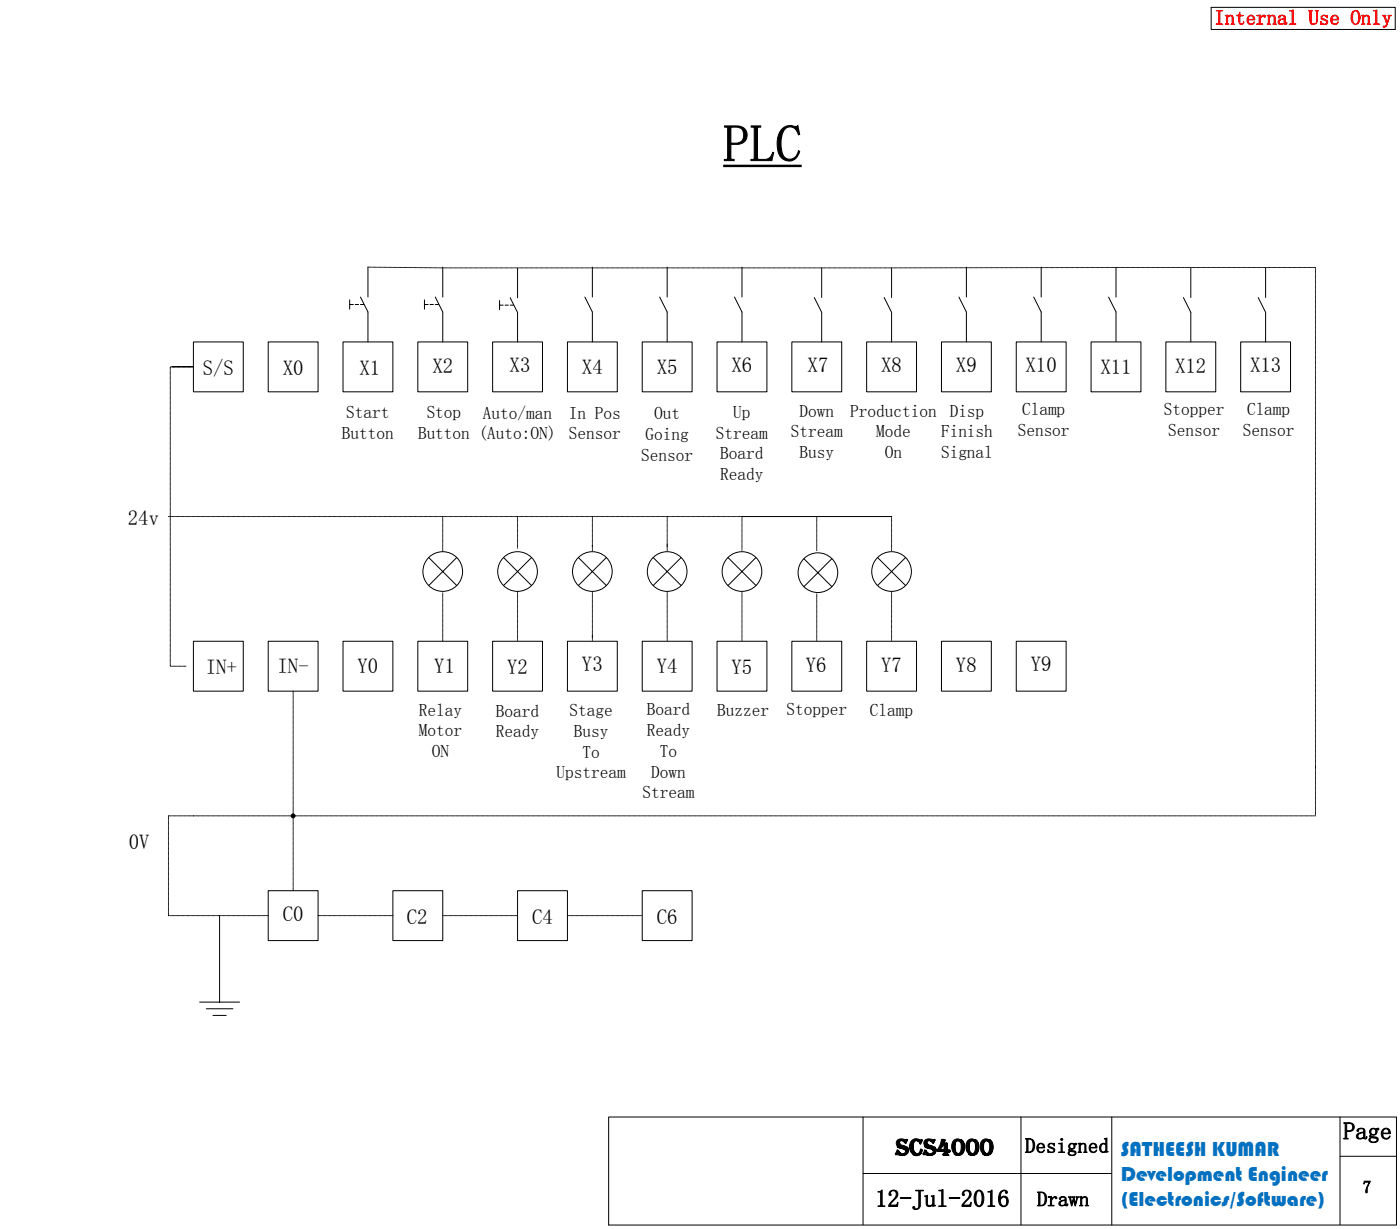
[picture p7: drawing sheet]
<svg xmlns="http://www.w3.org/2000/svg" width="285mm" height="250mm" viewBox="0 0 285 250" stroke-linecap="round" stroke-linejoin="round" font-family="sans-serif">
<path d="M147.3 33.8h16" fill="none" stroke="#000" stroke-width=".5"/>
<path d="M39.4 69.6h10.2v10.2h-10.2z" fill-rule="evenodd" fill="#fff"/>
<path d="M39.4 69.6h10.2v10.2h-10.2z" fill="none" stroke="#000" stroke-width=".2"/>
<path d="M69.9 69.6h10.1v10.2h-10.1z" fill-rule="evenodd" fill="#fff"/>
<path d="M69.9 69.6h10.1v10.2h-10.1z" fill="none" stroke="#000" stroke-width=".2"/>
<path d="M85.1 69.6h10.2v10.2h-10.2z" fill-rule="evenodd" fill="#fff"/>
<path d="M85.1 69.6h10.2v10.2h-10.2z" fill="none" stroke="#000" stroke-width=".2"/>
<path d="M100.4 69.6h10.1v10.2h-10.1z" fill-rule="evenodd" fill="#fff"/>
<path d="M100.4 69.6h10.1v10.2h-10.1z" fill="none" stroke="#000" stroke-width=".2"/>
<path d="M115.6 69.6h10.2v10.2h-10.2z" fill-rule="evenodd" fill="#fff"/>
<path d="M115.6 69.6h10.2v10.2h-10.2z" fill="none" stroke="#000" stroke-width=".2"/>
<path d="M130.8 69.6h10.2v10.2h-10.2z" fill-rule="evenodd" fill="#fff"/>
<path d="M130.8 69.6h10.2v10.2h-10.2z" fill="none" stroke="#000" stroke-width=".2"/>
<path d="M146.1 69.6h10.1v10.2h-10.1z" fill-rule="evenodd" fill="#fff"/>
<path d="M146.1 69.6h10.1v10.2h-10.1z" fill="none" stroke="#000" stroke-width=".2"/>
<path d="M161.3 69.6h10.2v10.2h-10.2z" fill-rule="evenodd" fill="#fff"/>
<path d="M161.3 69.6h10.2v10.2h-10.2z" fill="none" stroke="#000" stroke-width=".2"/>
<path d="M176.6 69.6h10.1v10.2h-10.1z" fill-rule="evenodd" fill="#fff"/>
<path d="M176.6 69.6h10.1v10.2h-10.1z" fill="none" stroke="#000" stroke-width=".2"/>
<path d="M191.8 69.6h10.2v10.2h-10.2z" fill-rule="evenodd" fill="#fff"/>
<path d="M191.8 69.6h10.2v10.2h-10.2z" fill="none" stroke="#000" stroke-width=".2"/>
<path d="M54.6 69.6h10.2v10.2h-10.2z" fill-rule="evenodd" fill="#fff"/>
<path d="M54.6 69.6h10.2v10.2h-10.2z" fill="none" stroke="#000" stroke-width=".2"/>
<path d="M207 69.6h10.2v10.2h-10.2z" fill-rule="evenodd" fill="#fff"/>
<path d="M207 69.6h10.2v10.2h-10.2z" fill="none" stroke="#000" stroke-width=".2"/>
<path d="M222.3 69.6h10.1v10.2h-10.1z" fill-rule="evenodd" fill="#fff"/>
<path d="M222.3 69.6h10.1v10.2h-10.1z" fill="none" stroke="#000" stroke-width=".2"/>
<path d="M237.5 69.6h10.2v10.2h-10.2z" fill-rule="evenodd" fill="#fff"/>
<path d="M237.5 69.6h10.2v10.2h-10.2z" fill="none" stroke="#000" stroke-width=".2"/>
<path d="M252.8 69.6h10.1v10.2h-10.1z" fill-rule="evenodd" fill="#fff"/>
<path d="M252.8 69.6h10.1v10.2h-10.1z" fill="none" stroke="#000" stroke-width=".2"/>
<path d="M39.4 130.6h10.2v10.2h-10.2z" fill-rule="evenodd" fill="#fff"/>
<path d="M39.4 130.6h10.2v10.2h-10.2z" fill="none" stroke="#000" stroke-width=".2"/>
<path d="M54.6 130.6h10.2v10.2h-10.2z" fill-rule="evenodd" fill="#fff"/>
<path d="M54.6 130.6h10.2v10.2h-10.2z" fill="none" stroke="#000" stroke-width=".2"/>
<path d="M69.9 130.6h10.1v10.2h-10.1z" fill-rule="evenodd" fill="#fff"/>
<path d="M69.9 130.6h10.1v10.2h-10.1z" fill="none" stroke="#000" stroke-width=".2"/>
<path d="M85.1 130.6h10.2v10.2h-10.2z" fill-rule="evenodd" fill="#fff"/>
<path d="M85.1 130.6h10.2v10.2h-10.2z" fill="none" stroke="#000" stroke-width=".2"/>
<path d="M54.6 181.4h10.2v10.2h-10.2z" fill-rule="evenodd" fill="#fff"/>
<path d="M54.6 181.4h10.2v10.2h-10.2z" fill="none" stroke="#000" stroke-width=".2"/>
<path d="M100.4 130.6h10.1v10.2h-10.1z" fill-rule="evenodd" fill="#fff"/>
<path d="M100.4 130.6h10.1v10.2h-10.1z" fill="none" stroke="#000" stroke-width=".2"/>
<path d="M115.6 130.6h10.2v10.2h-10.2z" fill-rule="evenodd" fill="#fff"/>
<path d="M115.6 130.6h10.2v10.2h-10.2z" fill="none" stroke="#000" stroke-width=".2"/>
<path d="M130.8 130.6h10.2v10.2h-10.2z" fill-rule="evenodd" fill="#fff"/>
<path d="M130.8 130.6h10.2v10.2h-10.2z" fill="none" stroke="#000" stroke-width=".2"/>
<path d="M146.1 130.6h10.1v10.2h-10.1z" fill-rule="evenodd" fill="#fff"/>
<path d="M146.1 130.6h10.1v10.2h-10.1z" fill="none" stroke="#000" stroke-width=".2"/>
<path d="M161.3 130.6h10.2v10.2h-10.2z" fill-rule="evenodd" fill="#fff"/>
<path d="M161.3 130.6h10.2v10.2h-10.2z" fill="none" stroke="#000" stroke-width=".2"/>
<path d="M176.6 130.6h10.1v10.2h-10.1z" fill-rule="evenodd" fill="#fff"/>
<path d="M176.6 130.6h10.1v10.2h-10.1z" fill="none" stroke="#000" stroke-width=".2"/>
<path d="M191.8 130.6h10.2v10.2h-10.2z" fill-rule="evenodd" fill="#fff"/>
<path d="M191.8 130.6h10.2v10.2h-10.2z" fill="none" stroke="#000" stroke-width=".2"/>
<path d="M207 130.6h10.2v10.2h-10.2z" fill-rule="evenodd" fill="#fff"/>
<path d="M207 130.6h10.2v10.2h-10.2z" fill="none" stroke="#000" stroke-width=".2"/>
<path d="M80 181.4h10.2v10.2h-10.2z" fill-rule="evenodd" fill="#fff"/>
<path d="M80 181.4h10.2v10.2h-10.2z" fill="none" stroke="#000" stroke-width=".2"/>
<path d="M105.4 181.4h10.2v10.2h-10.2z" fill-rule="evenodd" fill="#fff"/>
<path d="M105.4 181.4h10.2v10.2h-10.2z" fill="none" stroke="#000" stroke-width=".2"/>
<path d="M130.8 181.4h10.2v10.2h-10.2z" fill-rule="evenodd" fill="#fff"/>
<g fill="none" stroke="#000" stroke-width=".2">
<path d="M151.2 54.4v6.1M167.4 54.6v6M181.6 54.6v6M196.9 54.4v6.1M212.1 54.4v6.1M227.4 54.5v6M242.6 54.6v6M257.8 54.6v6M149.6 60.5l1.6 3v6.1M165.9 60.6l1.5 3v6M180.1 60.6l1.5 3v6M195.4 60.5l1.5 3v6.1"/>
<path d="M210.6 60.5l1.5 3v6.1M225.9 60.5l1.5 3v6.1M241.1 60.6l1.5 3v6M256.3 60.6l1.5 3v6M130.8 181.4h10.2v10.2h-10.2z"/>
</g>
<path d="M35 74.7h4.4h-4.7v61h3.2M34.3 105.2h116.9" fill="none" stroke="#000" stroke-width=".2" stroke-dasharray=".1 .2"/>
<circle cx="166.6" cy="116.6" r="4" fill="#fff"/>
<g fill="none" stroke="#000" stroke-width=".2">
<path d="M163.8 113.8l5.7 5.7M169.5 113.8l-5.7 5.7"/>
<circle cx="166.6" cy="116.6" r="4"/>
</g>
<circle cx="105.4" cy="116.4" r="4" fill="#fff"/>
<g fill="none" stroke="#000" stroke-width=".2">
<path d="M102.6 113.5l5.7 5.8M108.3 113.5l-5.7 5.8"/>
<circle cx="105.4" cy="116.4" r="4"/>
</g>
<circle cx="120.7" cy="116.4" r="4" fill="#fff"/>
<g fill="none" stroke="#000" stroke-width=".2">
<path d="M117.8 113.5l5.7 5.8M123.5 113.5l-5.7 5.8"/>
<circle cx="120.7" cy="116.4" r="4"/>
</g>
<circle cx="135.9" cy="116.4" r="4" fill="#fff"/>
<g fill="none" stroke="#000" stroke-width=".2">
<path d="M41.4 39.2h.1M75 54.4v6.1M90.2 54.4v6.1M105.4 54.7v5.9M71.2 61.1v1.9M71.2 62h.8M72.4 62h.7M73.4 60.5l1.6 3v6.1M73.4 62h.7M86.5 62h.7M86.5 61.1v1.9M87.6 62h.7"/>
<path d="M88.7 62h.7M88.7 60.5l1.5 3v6.1M101.8 61.2v1.9M101.8 62.1h.7M102.9 62.1h.7M103.9 60.6l1.5 3v6M103.9 62.1h.7M133.1 113.5l5.7 5.8M138.8 113.5l-5.7 5.8M151.2 105.2h30.4M44.7 186.5v17.6M40.7 204.1h8.1"/>
<path d="M42 205.4h5.4M43.4 206.8h2.7"/>
<circle cx="135.9" cy="116.4" r="4"/>
</g>
<g fill="none" stroke="#000" stroke-width=".2" stroke-dasharray=".1 .2">
<path d="M75 54.4l15.2 .2 137.2-.1M227.4 54.5h40.6v102M90.2 105.2v7.3M105.4 105.2v6.5M120.7 105.2v6.2M120.7 111v1.3M135.9 105.2v6.2M135.9 110.8v1.4M151.2 105.2v6.9M166.4 105.2v7.1M90.2 120.7v9.9M105.4 120.4v10.2"/>
<path d="M120.7 120.4v9.5M120.7 129.3v1.2M135.9 120.4v10.2M151.2 120.4v10.2M166.4 120.9v9.7M59.7 140.8v40.6M268 156v10.2M34.3 166.2v20.3M39.4 166.2h20.3M39.4 166.2h-5.1M268 166.2h-208.3M34.3 186.5h20.3"/>
<path d="M64.8 186.5h15.2M90.2 186.5h15.2M115.6 186.5h15.2"/>
</g>
<circle cx="59.7" cy="166.2" r=".5" fill="#000"/>
<circle cx="151.2" cy="116.4" r="4" fill="#fff"/>
<g fill="none" stroke="#000" stroke-width=".2">
<path d="M148.3 113.5l5.7 5.8M154 113.5l-5.7 5.8"/>
<circle cx="151.2" cy="116.4" r="4"/>
</g>
<circle cx="90.2" cy="116.4" r="4" fill="#fff"/>
<g fill="none" stroke="#000" stroke-width=".2">
<path d="M120.7 54.4v6.1M135.9 54.4v6.1M119.2 60.5l1.5 3v6.1M134.4 60.5l1.5 3v6.1M87.3 113.5l5.8 5.8M93.1 113.5l-5.8 5.8"/>
<circle cx="90.2" cy="116.4" r="4"/>
</g>
<path d="M181.6 105.2v7.1" fill="none" stroke="#000" stroke-width=".2" stroke-dasharray=".1 .2"/>
<circle cx="181.6" cy="116.4" r="4" fill="#fff"/>
<g fill="none" stroke="#000" stroke-width=".2">
<path d="M246.8 1.5h37.5v4.5h-37.5zM178.8 113.5l5.7 5.8M184.5 113.5l-5.7 5.8M175.8 227.5v21.9M175.8 239h50.6M208 227.5v22M226.5 227.5v22M273 227.5v21.9M273 235.5h11.5M284.5 249.4v-21.9h-160.5v22h160.5"/>
<circle cx="181.6" cy="116.4" r="4"/>
</g>
<path d="M181.6 120.4v10.2" fill="none" stroke="#000" stroke-width=".2" stroke-dasharray=".1 .2"/>
<text font-size="10.6" x="147.3" y="32.9">PLC</text>
<g font-size="4.9">
<text x="273.6" y="232">Page</text>
<text x="182.4" y="235.3">scs4000</text>
<text x="178.3" y="245.8">12-Jul-2016</text>
</g>
<text font-size="4.2" fill="#f00" x="247.4" y="5">Internal Use Only</text>
<g font-size="4.2">
<text x="41.3" y="76.3">S/S</text>
<text x="57.6" y="76.3">X0</text>
<text x="73.2" y="76.3">X1</text>
<text x="88.1" y="76">X2</text>
<text x="103.8" y="75.8">X3</text>
<text x="118.6" y="76.1">X4</text>
<text x="133.8" y="76.1">X5</text>
<text x="149" y="75.8">X6</text>
<text x="164.5" y="75.7">X7</text>
<text x="179.5" y="75.8">X8</text>
<text x="194.8" y="75.8">X9</text>
<text x="208.9" y="75.8">X10</text>
<text x="224.2" y="76.1">X11</text>
<text x="239.4" y="76">X12</text>
<text x="254.7" y="75.8">X13</text>
<text x="26.1" y="106.8">24v</text>
<text x="41.9" y="137.3">IN+</text>
<text x="56.5" y="137">IN-</text>
<text x="72.8" y="137">Y0</text>
<text x="88.5" y="137">Y1</text>
<text x="103.3" y="137.3">Y2</text>
<text x="118.6" y="136.7">Y3</text>
<text x="133.8" y="137">Y4</text>
<text x="149" y="137.3">Y5</text>
<text x="164.2" y="136.9">Y6</text>
<text x="179.5" y="136.9">Y7</text>
<text x="194.8" y="136.8">Y8</text>
<text x="210" y="136.7">Y9</text>
<text x="26.2" y="172.9">0V</text>
<text x="57.6" y="187.6">C0</text>
<text x="82.9" y="188.1">C2</text>
<text x="108.4" y="188.1">C4</text>
<text x="133.8" y="188.1">C6</text>
<text x="208.8" y="234.8">Designed</text>
<text x="211.3" y="245.7">Drawn</text>
</g>
<g font-size="4.2" fill="#0070c0">
<text x="228.4" y="235.5">SATHEESH KUMAR</text>
<text x="228.4" y="240.6">Development Engineer</text>
<text x="228.4" y="245.7">(Electronics/Software)</text>
</g>
<g font-size="3.5">
<text x="69.7" y="89.3">Button</text>
<text x="70.5" y="85.1">Start</text>
<text x="85.2" y="89.3">Button (Auto:ON)</text>
<text x="86.9" y="85.1">Stop</text>
<text x="98.4" y="85.2">Auto/man</text>
<text x="115.9" y="85.2">In Pos</text>
<text x="115.9" y="89.5">Sensor</text>
<text x="131.5" y="89.6">Going</text>
<text x="133.3" y="85.4">Out</text>
<text x="145.9" y="89.3">Stream</text>
<text x="149.4" y="85.1">Up</text>
<text x="161.1" y="89.1">Stream</text>
<text x="162.9" y="84.9">Down</text>
<text x="173.2" y="84.9">Production</text>
<text x="178.5" y="89.1">Mode</text>
<text x="191.7" y="89.1">Finish</text>
<text x="193.5" y="84.9">Disp</text>
<text x="207.3" y="88.8">Sensor</text>
<text x="208.2" y="84.6">Clamp</text>
<text x="237.1" y="84.6">Stopper</text>
<text x="238" y="88.8">Sensor</text>
<text x="253.2" y="88.8">Sensor</text>
<text x="254.1" y="84.6">Clamp</text>
<text x="130.6" y="93.8">Sensor</text>
<text x="146.7" y="93.6">Board</text>
<text x="162.9" y="93.3">Busy</text>
<text x="180.3" y="93.3">On</text>
<text x="191.7" y="93.3">Signal</text>
<text x="146.7" y="97.8">Ready</text>
<text x="85.3" y="145.8">Relay</text>
<text x="85.3" y="150">Motor</text>
<text x="101" y="145.9">Board</text>
<text x="116" y="145.8">Stage</text>
<text x="131.8" y="145.7">Board</text>
<text x="131.8" y="149.9">Ready</text>
<text x="146.1" y="145.8">Buzzer</text>
<text x="160.2" y="145.6">Stopper</text>
<text x="177.2" y="145.8">Clamp</text>
<text x="88" y="154.2">ON</text>
<text x="101" y="150.2">Ready</text>
<text x="116.9" y="150">Busy</text>
<text x="118.7" y="154.3">To</text>
<text x="134.4" y="154.1">To</text>
<text x="113.4" y="158.5">Upstream</text>
<text x="132.6" y="158.4">Down</text>
<text x="130.9" y="162.6">Stream</text>
<text x="277.6" y="243">7</text>
</g>
</svg>
